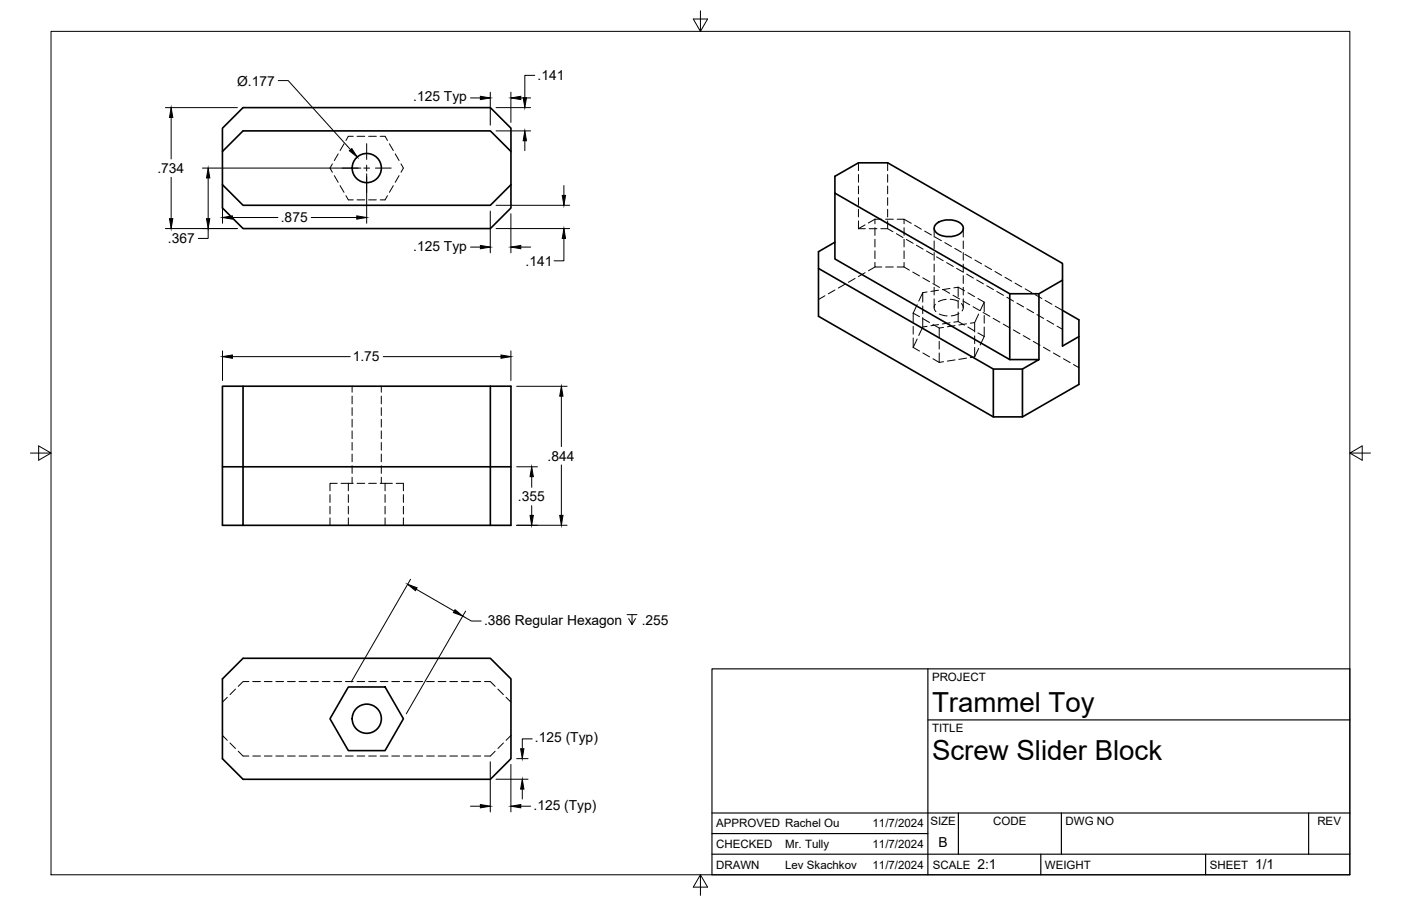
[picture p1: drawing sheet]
<svg xmlns="http://www.w3.org/2000/svg" width="432mm" height="279mm" viewBox="0 0 432 279" stroke-linecap="round" stroke-linejoin="round" font-family="sans-serif">
<!-- layer: Hidden -->
<g fill="none" stroke="#000" stroke-width=".31">
<path d="M102.4 50.5l-.7 1.3 .7 1.3M103 54.2l1.2 2M104.2 47.5l-1.2 2M104.8 57.3l1.2 2M106 44.4l-1.2 2M108.9 42h-1.5l-.8 1.3M110 42h2.4M113.6 42h2.4M117.2 42h1.5l.7 1.3M120 44.4l1.2 2M121.2 57.3l-1.2 2M121.8 47.5l1.2 2"/>
<path d="M123 54.2l-1.2 2M123.6 50.5l.7 1.3-.7 1.3M264.6 50.2v2.4M264.6 53.8v2.4M264.6 57.4v2.4M273.6 50.2v2.4M273.6 53.8v2.4M273.6 57.4v2.4M106.6 60.3l.8 1.3h1.5M110 61.6h2.4M113.6 61.6h2.4M119.4 60.3l-.7 1.3h-1.5"/>
<path d="M264.6 70.5h2.1M264.6 61v2.3M264.6 64.5v2.4M264.6 68.1v2.4M266.6 69.4l-2 1.1M267.9 70.5h2.4M269.7 67.6h2.1M269.7 67.6v1.4M269.7 70.2v2.4M269.7 73.8v2.4M269.7 77.4v2.3M269.7 67.6l-2.1 1.2"/>
<path d="M271.5 70.5h2.1M272.9 67.6h2.4M273.6 70.5l1.6 1M273.6 61v2.3M273.6 64.5v2.4M273.6 68.1v2.4M276.3 72.1l2 1.2M276.5 67.6h2.1v1.4M278.6 70.2v2.4M278.6 73.8v2.4M278.6 77.4v2.3M278.6 67.6l2.3 1.3"/>
<path d="M279.4 73.9l2 1.1M281.9 69.5l2.1 1.2M282.4 75.6l2.1 1.2M285 71.3l2.1 1.2M285.6 77.4l2 1.2M287.9 70.4v2.7M287.9 74.3v2.4M287.9 77.9v2.3M288.1 73l2.1 1.2M288.6 79.2l2.1 1.2M291.2 74.8l2 1.2M294.3 76.6l2 1.2"/>
<path d="M296.9 70.4v2.7M296.9 74.3v2.4M296.9 77.9v2.3M297.4 78.4l2 1.2M254.3 91.2l-2 1.2M257.3 89.4l-2 1.2M260.4 87.7l-2 1.1M263.5 85.9l-2 1.2M266.6 84.1l-2 1.2M269.7 80.9v1.4h2.1M269.7 82.3l-2 1.2M272.9 82.3h2.4"/>
<path d="M278.6 80.9v1.4h-2.1M278.6 82.3l1.7 1M281.3 83.9l2.1 1.2M281.5 96.6v2.9M281.5 96.6l1.9 1.1M282.7 93.9l-1.2 2.7M283.2 92.9l1.2-2.6v2.9M284.4 94.4v2.3M284.4 97.9v2.9M284.4 85.7l2.1 1.2M284.4 98.3l2.1 1.2M285.7 90l-1.3 .3"/>
<path d="M287.5 87.5l2.1 1.1M287.9 81.4v2.4M287.9 85v2.4M287.9 88.6v2.4M287.9 92.2v2.7M288.3 93.8a1.68 1.68 0 0 0 .2 2.3M289.3 89.5l-2.4 .4M289.5 96.8l2.4 .6M290.6 89.2l2.1 1.2M291.6 92.3l-2.4 .7M291.7 81l2.1 1.2M292.8 99.5l-2.4 .4"/>
<path d="M292.8 89l-2.4 .3M292.9 92.3l2.4 .6M293.7 91l2.1 1.2M294 88.8l1.3-.2v2.9M294.8 82.8l2.1 1.1M295.3 99.2l-1.3 .2M295.3 92.7v2.4M295.3 96.2v3M295.3 99.2l2 1.1M295.3 88.6l2 1.1M295.6 96.7l-2.4 .7M296.3 93.6a1.63 1.63 0 0 1 .2 2.3"/>
<path d="M296.8 92.8l2.1 1.2M296.9 81.4v2.4M296.9 85v2.4M296.9 88.6v2.4M296.9 92.2v2.7M297.9 99.9l-2.4 .3M297.9 84.5l2.1 1.2M298.3 90.3l2.1 1.2M299.9 94.6l2.1 1.2M300.4 99.5l-1.3 .2M300.5 80.2l2 1.2M301 86.3l2.1 1.2"/>
<path d="M301.4 92.1l1.9 1.1v2.9M301.6 96.9l-1.2 2.6v2.9M303 96.4l2.1 1.2M303.3 97.3v2.4M303.3 93.2l-1.2 2.6M303.6 82l2 1.1M304.1 88.1l2.1 1.2M306.1 98.2l2.1 1.2M306.7 83.7l2 1.2M307.2 89.9l2.1 1.2M309.2 99.9l2.1 1.2M309.8 85.5l2 1.2"/>
<path d="M310.3 91.7l2.1 1.2M312.8 87.3l2.1 1.2M313.4 93.5l2.1 1.2M316 89.1l2 1.2M316.5 95.3l2.1 1.1M319 90.9l2.1 1.2M319.6 97l2.1 1.2M322.1 92.6l2.1 1.2M322.7 98.8l2.1 1.2M325.2 94.4l2.3 1.3M108.5 119.1v1.9M117.5 119.1v1.9"/>
<path d="M281.5 100.6v2.4M281.5 104.2v2.9M281.5 107.1l1.9 1.2M282.7 104.5l-1.2 2.6M284.4 100.8l-1.2 2.7M284.4 108.9l2.1 1.1M285.7 100.6l-1.3 .2M287.5 110.6l2 1.2M287.5 100.1l2 1.1M289.3 100.1l-2.4 .4M289.5 105.3v2.4M289.5 108.8v3"/>
<path d="M290.8 101l-1.3 .2v2.9M290.8 111.5l-1.3 .3M294.3 111l-2.3 .4M294.3 100.4l-2.3 .4M297.9 110.4l-2.4 .4M298.3 100.9l2.1 1.2M300.4 103.6v2.4M300.4 107.1v3M300.4 110.1l-1.3 .2M301.4 102.7l1.9 1.1M301.6 107.5l-1.2 2.6M303.3 100.9v2.9"/>
<path d="M303.3 103.8l-1.2 2.6M312.3 101.7l2 1.2M315.4 103.5l2.1 1.2M318.5 105.3l2 1.2M321.6 107.1l2 1.2M324.7 108.9l2 1.1M325.8 100.6l1.7 1M327.8 110.6l2 1.2M330.9 112.4l1.6 1M108.5 122.2v2.3M108.5 125.7v2.4M108.5 129.3v2.4"/>
<path d="M108.5 132.9v2.4M108.5 136.5v2.3M117.5 122.2v2.3M117.5 125.7v2.4M117.5 129.3v2.4M117.5 132.9v2.4M117.5 136.5v2.3M101.7 152.5v2.4M101.7 156.1v2.4M101.7 159.7v2.3M103.9 149.1h-2.2v2.3M105.1 149.1h3.8"/>
<path d="M107.4 149.1v2.3M107.4 152.5v2.4M107.4 156.1v2.4M107.4 159.7v2.3M108.5 140v2.4M108.5 143.6v2.4M108.5 147.2v1.9M110 149.1h2.4M113.6 149.1h2.4M117.2 149.1h1.5M117.5 140v2.4M117.5 143.6v2.4"/>
<path d="M117.5 147.2v1.9M118.7 152.5v2.4M118.7 156.1v2.4M118.7 159.7v2.3M120.9 149.1h-2.2v2.3M122.1 149.1h2.2v2.3M124.3 152.5v2.4M124.3 156.1v2.4M124.3 159.7v2.3M70.1 215l-1.5 1.5M72.6 212.5l-1.7 1.7M76.7 210.2h-1.8l-1.5 1.5"/>
<path d="M77.9 210.2h2.4M81.5 210.2h2.3M85 210.2h2.4M88.6 210.2h2.4M92.2 210.2h2.4M95.8 210.2h2.3M99.3 210.2h2.4M102.9 210.2h2.4M106.5 210.2h2.4M110 210.2h2.4M113.6 210.2h2.4M117.2 210.2h2.4"/>
<path d="M120.8 210.2h2.3M124.3 210.2h2.4M127.9 210.2h2.4M131.5 210.2h2.4M135 210.2h2.4M138.6 210.2h2.4M142.2 210.2h2.4M145.8 210.2h2.3M149.3 210.2h1.8l1.5 1.5M153.5 212.5l1.7 1.7M156 215l1.5 1.5M68.6 226.8l1.5 1.5"/>
<path d="M70.9 229.1l1.7 1.7M73.4 231.7l1.5 1.5h1.8M77.9 233.2h2.4M81.5 233.2h2.3M85 233.2h2.4M88.6 233.2h2.4M92.2 233.2h2.4M95.8 233.2h2.3M99.3 233.2h2.4M102.9 233.2h2.4M106.5 233.2h2.4M110 233.2h2.4"/>
<path d="M113.6 233.2h2.4M117.2 233.2h2.4M120.8 233.2h2.3M124.3 233.2h2.4M127.9 233.2h2.4M131.5 233.2h2.4M135 233.2h2.4M138.6 233.2h2.4M142.2 233.2h2.4M145.8 233.2h2.3M152.6 231.7l-1.5 1.5h-1.8M155.2 229.1l-1.7 1.7"/>
<path d="M157.5 226.8l-1.5 1.5"/>
</g>
<!-- layer: Visible -->
<g fill="none" stroke="#000" stroke-width=".51">
<path d="M68.6 46.7v-7.2l6.3-6.3h76.2l6.4 6.3v7.2M68.6 57l6.3 6.3h76.2l6.4-6.3v-10.3l-6.4-6.3h-76.2l-6.3 6.3v17.4l6.3 6.4h76.2l6.4-6.4v-7.1M257.3 54.4l7.3-4.2h9l53.9 31v5.2l-7.3 4.2h-9l-53.9-31zM257.3 59.6v20.3l53.9 31v-20.3M257.3 74.7l-5 2.9v19.9l53.9 31.1h8.9l17.4-10v-14.8M288.7 69a6.4 6.4 0 0 1 7.9 .4 1.88 1.88 0 0 1-1 2.8 6.4 6.4 0 0 1-7.4-.8 1.69 1.69 0 0 1 .5-2.4zM252.3 82.8l53.9 31h8.9l5.1-2.9h-9M320.2 90.6v20.3M327.5 86.4v20.3l5-2.9v-5.2l-5-2.9M74.9 119.1v24.9h-6.3M151.1 119.1v42.9M306.2 113.8v14.8"/>
<path d="M315.1 113.8v14.8M157.5 144h-82.6v18h-6.3v-42.9h88.9v42.9h-82.6M74.9 203h76.2l6.4 6.4v24.6l-6.4 6.3h-76.2l-6.3-6.3v-24.6zM107.4 211.9h11.3l5.6 9.8-5.6 9.8h-11.3l-5.7-9.8z"/>
<circle cx="113" cy="51.8" r="4.5"/>
<circle cx="113" cy="221.6" r="4.5"/>
</g>
<!-- layer: Border -->
<path d="M15.7 9.7h400.3v260.1h-400.3zM215.9 3.3v6.4l-2.2-3.8h4.4l-2.2 3.8M9.4 139.7h6.3l-3.8-2.2v4.4l3.8-2.2M416 139.7l3.8 2.2v-4.4l-3.8 2.2h6.4M215.9 269.8l2.2 3.8h-4.4l2.2-3.8v6.3" fill="none" stroke="#000" stroke-width=".31"/>
<!-- layer: Titleblock -->
<path d="M219.4 206.3h196.6v63.5h-196.6zM286 206.3v63.5M286 222h130M219.4 257.1h66.6M219.4 250.7h196.6M295.4 250.7v12.7M327.1 250.7v12.7M403.3 250.7v12.7M219.4 263.4h196.6M320.8 263.4v6.4M371.6 263.4v6.4" fill="none" stroke="#000" stroke-width=".36"/>
<!-- layer: FD_Dimensions -->
<g fill="none" stroke="#000" stroke-width=".31">
<path d="M51 33.2h22.2M52.7 36.2v12.8M145 30.2h3.1M151.1 28.4v10.2M152.9 33.2h10.6M157.5 28.4v9.4M160.5 30.2h3.1M164.8 23.2h-3v6.9M52.7 54.7v12.7M62.4 51.8h48.8M64.2 54.9v12.5M68.6 58.7v10.2"/>
<path d="M113 53.6v15.3M152.9 40.4h10.6M161.8 43.4v3.1M173.8 57.2v3.1M51 70.5h22.2M64.2 70.5v3h-3.1M71.6 67.1h14.1M95.9 67.1h14.1M145 76.2h3.1M151.1 65.1v12.9M152.9 70.5h22.7M152.9 63.3h22.7"/>
<path d="M157.5 65.9v12.1M160.5 76.2h3.1M173.8 73.5v6.9h-3M68.6 108.2v9.1M71.6 110h36.3M118.1 110h36.3M157.5 108.2v9.1M159.2 119.1h15.6M173 122.2v15.5M159.2 144h6.5M163.9 147v3.3M163.9 155.9v3"/>
<path d="M173 143.4v15.5M126.5 178.6l-18.3 31.7M159.2 162h15.6M128.3 181.7l11.7 6.8M142.6 190l2.7 1.5h3M143.5 188.4l-18.3 31.7M193.3 189.5h3M194.8 189.5v3.1l-1-1.8M195.9 190.8l-1.1 1.8M151.1 234.9v15.5M157.5 235.7v14.7M159.2 234h3.6"/>
<path d="M164 227.9h-3v3M145 248.6h3.1M152.9 240.3h9.9M160.5 248.6h3.1M161 243.4v3"/>
</g>
<g fill="#000" stroke="#000" stroke-width=".31">
<path d="M52.7 33.2l.6 3h-1.1zM148.1 29.7l3 .5-3 .5zM157.5 30.2l3-.5v1zM161.2 30.1h1.1l-.5 3.1zM64.2 51.8l.5 3.1h-1.1zM161.8 40.4l.5 3h-1.1zM52.2 67.4h1.1l-.6 3.1zM63.6 67.4h1.1l-.5 3.1zM68.6 67.1l3-.5v1zM110 66.6l3 .5-3 .5zM148.1 75.7l3 .5-3 .5zM157.5 76.2l3-.5v1z"/>
<path d="M173.3 60.3h1l-.5 3zM173.8 70.5l.5 3h-1zM68.6 110l3-.5v1zM154.4 109.5l3.1 .5-3.1 .5zM173 119.1l.5 3.1h-1zM163.9 144l.5 3h-1zM163.4 158.9h1l-.5 3.1zM172.5 158.9h1l-.5 3.1zM125.6 180.2l2.9 1.1-.5 .9zM140.3 188l2.3 2-2.9-1.1zM160.5 230.9h1l-.5 3.1zM148.1 248.1l3 .5-3 .5z"/>
<path d="M161 240.3l.5 3.1h-1zM157.5 248.6l3-.5v1z"/>
</g>
<!-- layer: Smart Centers -->
<path d="M105.5 51.8h4.8M112.1 51.8h1.8M113 44.3v4.9M113 50.9v1.8M113 54.5v4.9M115.7 51.8h4.9" fill="none" stroke="#000" stroke-width=".31"/>
<!-- layer: Hole Notes -->
<path d="M107.7 46.5l.7-.7 1.7 2.6z" fill="#000" stroke="#000" stroke-width=".31"/>
<path d="M85.8 24.8h3l19.3 21.4" fill="none" stroke="#000" stroke-width=".31"/>
<g font-size="8.5">
<text x="287.3" y="219.5">Trammel Toy</text>
<text x="287.3" y="234.5">Screw Slider Block</text>
</g>
<g font-size="4.3">
<text x="73.1" y="26.4">Ø.177</text>
<text x="165.7" y="24.8">.141</text>
<text x="127.4" y="31.3">.125 Typ</text>
<text x="48.5" y="53.3">.734</text>
<text x="86.6" y="68.6">.875</text>
<text x="51.8" y="75">.367</text>
<text x="127.4" y="77.3">.125 Typ</text>
<text x="162" y="82">.141</text>
<text x="108.7" y="111.5">1.75</text>
<text x="168.8" y="142">.844</text>
<text x="159.6" y="154.6">.355</text>
<text x="149.2" y="192.6">.386 Regular Hexagon</text>
<text x="197.8" y="192.6">.255</text>
<text x="164.9" y="228.9">.125 (Typ)</text>
<text x="164.4" y="249.7">.125 (Typ)</text>
<text x="289.3" y="261.2">B</text>
<text x="301.2" y="268.1">2:1</text>
<text x="386.8" y="268.1">1/1</text>
</g>
<g font-size="3.5">
<text x="287.3" y="210.1">PROJECT</text>
<text x="287.3" y="225.8">TITLE</text>
<text x="220.7" y="255.2">APPROVED Rachel Ou</text>
<text x="268.9" y="255.2">11/7/2024</text>
<text x="286.7" y="254.5">SIZE</text>
<text x="306.1" y="254.5">CODE</text>
<text x="328.4" y="254.5">DWG NO</text>
<text x="406" y="254.5">REV</text>
<text x="220.7" y="261.5">CHECKED</text>
<text x="242" y="261.5">Mr. Tully</text>
<text x="268.9" y="261.5">11/7/2024</text>
<text x="220.7" y="267.9">DRAWN</text>
<text x="242" y="267.9">Lev Skachkov</text>
<text x="268.9" y="267.9">11/7/2024</text>
<text x="287.5" y="267.9">SCALE</text>
<text x="322.1" y="267.9">WEIGHT</text>
<text x="372.9" y="267.9">SHEET</text>
</g>
</svg>
